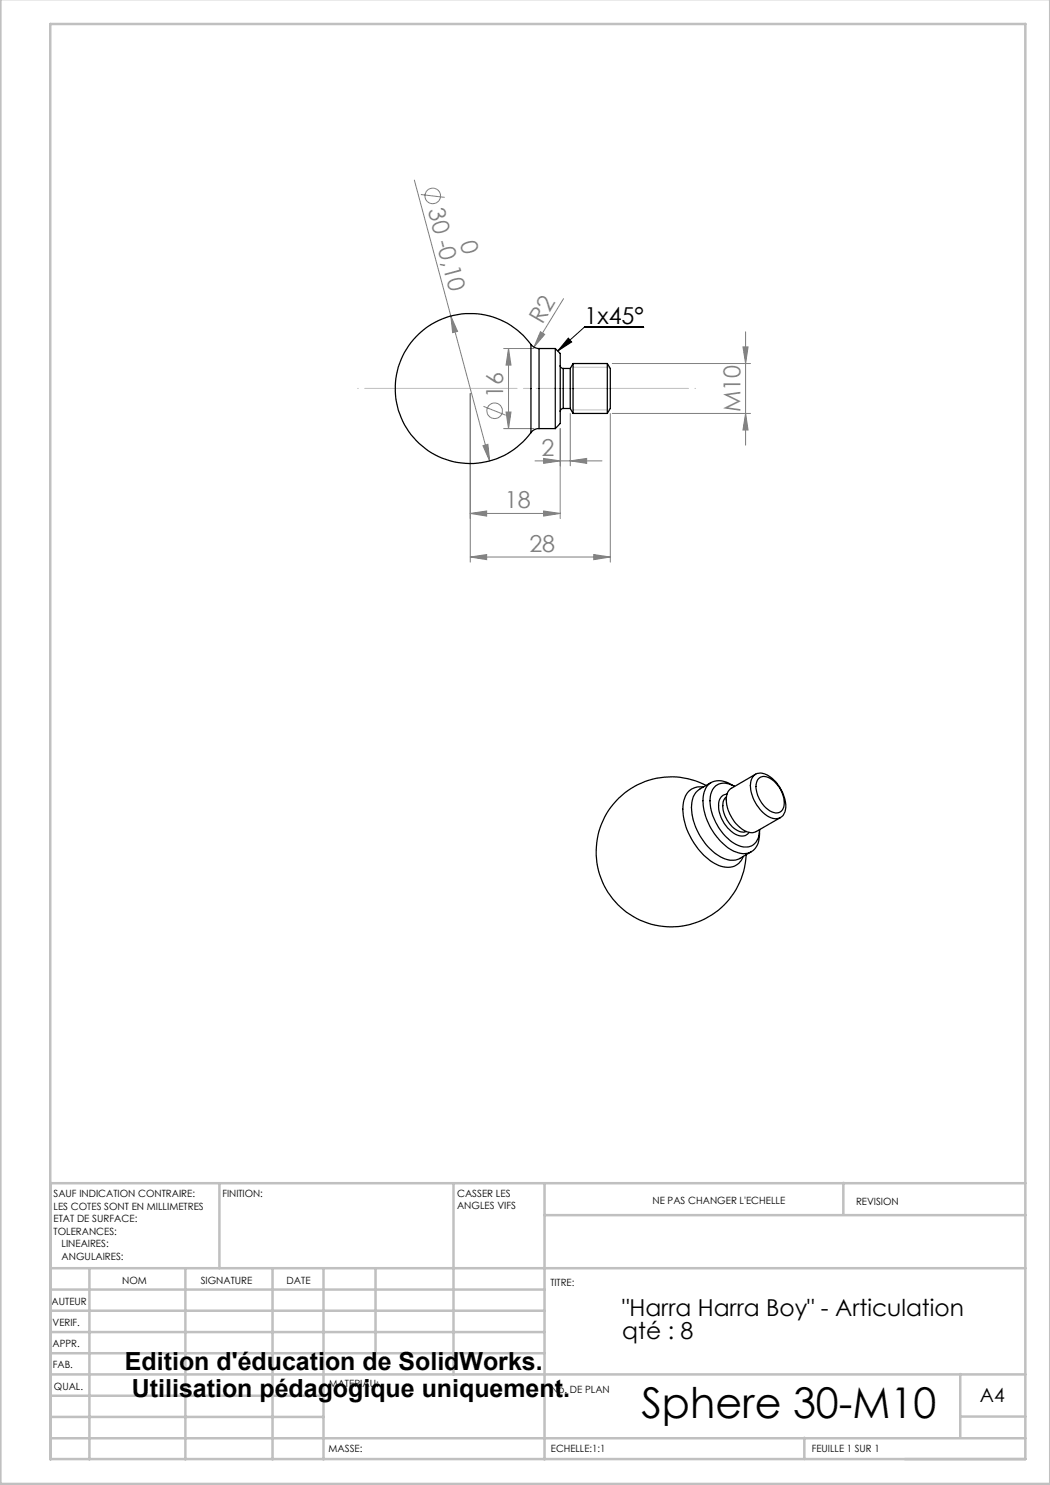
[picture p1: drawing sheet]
<svg xmlns="http://www.w3.org/2000/svg" width="210mm" height="297mm" viewBox="0 0 210 297" stroke-linecap="round" stroke-linejoin="round" font-family="sans-serif">
<g fill="none" stroke="#808080" stroke-width=".2">
<path d="M82.9 36l15 56.2M84.2 38.9l4.7 .6M112.7 59.7l-5.9 9.7M90.2 63.2l1.3 3.1-1 .2zM94.1 78.7v33.7M100.7 69.7h6.1M101.7 69.7v16M101.7 69.7l.5 3.3h-1zM108.1 66.4l.8 .5-2.1 2.5zM122.4 72.7h27.7M148.6 69.4h1l-.5 3.3zM149.1 66.4v22.6"/>
<path d="M96.6 89.1l1-.2 .3 3.3zM96.7 81.3l4.4 1.7M100.7 85.7h6.1M101.2 82.4h1l-.5 3.3zM107 92.2h13.4M108.7 91.7l3.3 .5-3.3 .5zM112 85.7v18M114.1 92.2l3.2-.5v1zM114.1 82.7v10.5M122.1 82.7v29.7M122.4 82.7h27.7M149.1 82.7l.5 3.3h-1z"/>
<path d="M94.1 102.7l3.2-.5v1zM94.1 111.4l3.2-.5v1zM94.1 102.7h17.9M94.1 111.4h28M108.7 102.2l3.3 .5-3.3 .5zM118.7 110.9l3.4 .5-3.4 .5z"/>
<circle cx="86.6" cy="39.2" r="1.55"/>
<circle cx="98.9" cy="82.2" r="1.56"/>
</g>
<path d="M113.7 67.6l.6 .8-2.8 1.8zM128.7 65.4h-11.8l-5.4 4.8" fill="none" stroke="#000" stroke-width=".2"/>
<path d="M71.5 77.7h67.6" fill="none" stroke="#c0c0c0" stroke-width=".2" stroke-dasharray="30.5 1.3 1.3 1.3" stroke-dashoffset="-1.4"/>
<path d="M114.2 73.4h7.7M114.2 82h7.7" fill="none" stroke="#c0c0c0" stroke-width=".2"/>
<g fill="none" stroke="#c0c0c0" stroke-width=".5">
<path d="M.1 -.1v296.9h209.9v-296.9M10.1 4.8h195v287h-195zM43.9 236.6v17M90.7 236.6v38.3M108.9 236.6v55.3M168.7 236.6v6.3M205.1 236.6h-195v55.3M10.1 253.6h195M10.1 257.9h98.8M17.9 253.6v38.3M37.1 253.6v38.3M54.5 253.6v38.3"/>
<path d="M64.7 253.6v38.3M75.1 253.6v17M108.9 243h96.2M10.1 270.6h98.8M10.1 266.4h98.8M10.1 262.1h98.8M10.1 279.1h54.6M10.1 274.9h195M192.1 274.8v12.7M10.1 287.7h195M10.1 283.4h54.6M160.9 287.5v4.3"/>
<path d="M192.1 283.3h13"/>
</g>
<path d="M113.7 67.6l.6 .8-2.8 1.8z" fill="#000"/>
<g fill="#808080">
<path d="M108.1 66.4l.8 .5-2.1 2.5z"/>
<path d="M114.1 92.2l3.2-.5v1zM108.7 91.7l3.3 .5-3.3 .5z"/>
<path d="M96.6 89.1l1.3 3.1-.3-3.3zM90.2 63.2l.3 3.3 1-.2z"/>
<path d="M94.1 102.7l3.2-.5v1zM108.7 102.2l3.3 .5-3.3 .5zM94.1 111.4l3.2-.5v1zM118.7 110.9l3.4 .5-3.4 .5z"/>
<path d="M148.6 69.4h1l-.5 3.3zM149.1 82.7l.5 3.3h-1zM101.7 69.7l.5 3.3h-1zM101.2 82.4h1l-.5 3.3z"/>
</g>
<g fill="none" stroke="#000" stroke-width=".25">
<path d="M106.2 68.9a15 15 0 0 0-22.2-2.3 15 15 0 0 0 0 22.3 15 15 0 0 0 22.2-2.4M106.2 68.9a1.97 1.97 0 0 0 1.6 .8M106.2 68.9v17.6M107.8 69.7v16M107.8 69.7h3.3M111.1 69.7v16M111.1 69.7l.9 1v14l-.9 1M112 73.1a.6 .6 0 0 0 .6 .6M112.6 73.7v8M112.6 73.7h1.5M114.1 73.7v8M114.6 72.7v10"/>
<path d="M114.6 72.7h6.9M114.6 72.7l-.5 1M121.5 72.7l.6 1v8l-.6 1M121.5 72.7v10M107.8 85.7a1.97 1.97 0 0 0-1.6 .8M107.8 85.7h3.3M112.6 81.7a.6 .6 0 0 0-.6 .6M112.6 81.7h1.5M114.1 81.7l.5 1M114.6 82.7h6.9M140.7 157.4a3.4 3.4 0 0 0-4.1 3.5 13.3 13.3 0 0 0 7.2 12.2 3.5 3.5 0 0 0 4.8-1.7l.1-.1M141.2 157.1a15 15 0 0 0-21.1 8.3 15 15 0 0 0 11.3 19.7 15 15 0 0 0 17.8-14.1"/>
<path d="M141.7 156.9a3.7 3.7 0 0 1 4.6 0l.6 .4a3.1 3.1 0 0 0-4.2 .3 6.2 6.2 0 0 0 0 5.9 9.2 9.2 0 0 0 6 5.9 2.79 2.79 0 0 0 3.2-2.9v-.6a4.3 4.3 0 0 1-1.8 4.6 5.4 5.4 0 0 1-5.7-2 11.7 11.7 0 0 1-3.7-9.6l.4-1.2zM142.2 156.5l-2.3 1.3a4.1 4.1 0 0 0-1.6 4.2 12.2 12.2 0 0 0 6.6 9.7 3.8 3.8 0 0 0 3.1 0l2.2-1.3M145.3 159.4a3.3 3.3 0 0 0-.2 3.9 4.7 4.7 0 0 0 3.6 3.1l.6-.1M145.4 158.8a2.07 2.07 0 0 0-1.7 2.7 6.6 6.6 0 0 0 4.3 5.7 1.61 1.61 0 0 0 1.8-.7M150.8 155.1a2.52 2.52 0 0 1 3.4 .4 7.3 7.3 0 0 1 2.8 6.9 2.14 2.14 0 0 1-3.5 .8 7.4 7.4 0 0 1-3.3-7.1zM151.1 154.8l-4.8 2.9a3 3 0 0 0-.9 3.4 6.9 6.9 0 0 0 4.6 5.4l1.1-.1 5-2.9M151.7 155.7a2.03 2.03 0 0 1 2.9 .3 5.4 5.4 0 0 1 2 5.9 1.83 1.83 0 0 1-2.9 .1 5.9 5.9 0 0 1-2.4-5.6z"/>
</g>
<text font-size="8.5" x="128.3" y="283.5">Sphere 30-M10</text>
<g font-size="5">
<text x="25" y="273.9">Edition d'éducation de SolidWorks.</text>
<text x="26.4" y="279.4">Utilisation pédagogique uniquement.</text>
</g>
<g font-size="4.7" fill="#808080">
<text x="85.6" y="42.1" transform="rotate(75 85.6 42.1)">30 -0,10</text>
<text x="92" y="48.7" transform="rotate(75 92 48.7)">0</text>
<text x="108.5" y="65" transform="rotate(-60 108.5 65)">R2</text>
<text x="100.7" y="79.6" transform="rotate(-90 100.7 79.6)">16</text>
<text x="148.1" y="82.4" transform="rotate(-90 148.1 82.4)">M10</text>
<text x="108.3" y="91.1">2</text>
<text x="101" y="101.7">18</text>
<text x="105.9" y="110.4">28</text>
</g>
<g font-size="4.7">
<text x="116.9" y="64.8">1x45°</text>
<text x="124.4" y="263.2">&quot;Harra Harra Boy&quot; - Articulation</text>
<text x="124.4" y="267.8">qté : 8</text>
</g>
<text font-size="3.9" x="196" y="280.4">A4</text>
<g font-size="2">
<text x="10.7" y="239.5">SAUF INDICATION CONTRAIRE:</text>
<text x="44.5" y="239.5">FINITION:</text>
<text x="91.4" y="239.4">CASSER LES</text>
<text x="10.7" y="242">LES COTES SONT EN MILLIMETRES</text>
<text x="10.7" y="244.5">ETAT DE SURFACE:</text>
<text x="91.4" y="241.9">ANGLES VIFS</text>
<text x="130.5" y="240.8">NE PAS CHANGER L'ECHELLE</text>
<text x="171.2" y="241">REVISION</text>
<text x="10.7" y="247">TOLERANCES:</text>
<text x="12.3" y="249.5">LINEAIRES:</text>
<text x="12.3" y="252">ANGULAIRES:</text>
<text x="24.4" y="256.9">NOM</text>
<text x="40.1" y="256.8">SIGNATURE</text>
<text x="57.3" y="256.8">DATE</text>
<text x="110.1" y="257.1">TITRE:</text>
<text x="10.3" y="260.9">AUTEUR</text>
<text x="10.5" y="269.3">APPR.</text>
<text x="10.5" y="265.2">VERIF.</text>
<text x="10.6" y="273.6">FAB.</text>
<text x="10.8" y="278">QUAL.</text>
<text x="65.8" y="277.4">MATERIAU:</text>
<text x="110.2" y="278.5">No. DE PLAN</text>
<text x="65.7" y="290.4">MASSE:</text>
<text x="110.2" y="290.5">ECHELLE:1:1</text>
<text x="162.4" y="290.4">FEUILLE 1 SUR 1</text>
</g>
</svg>
